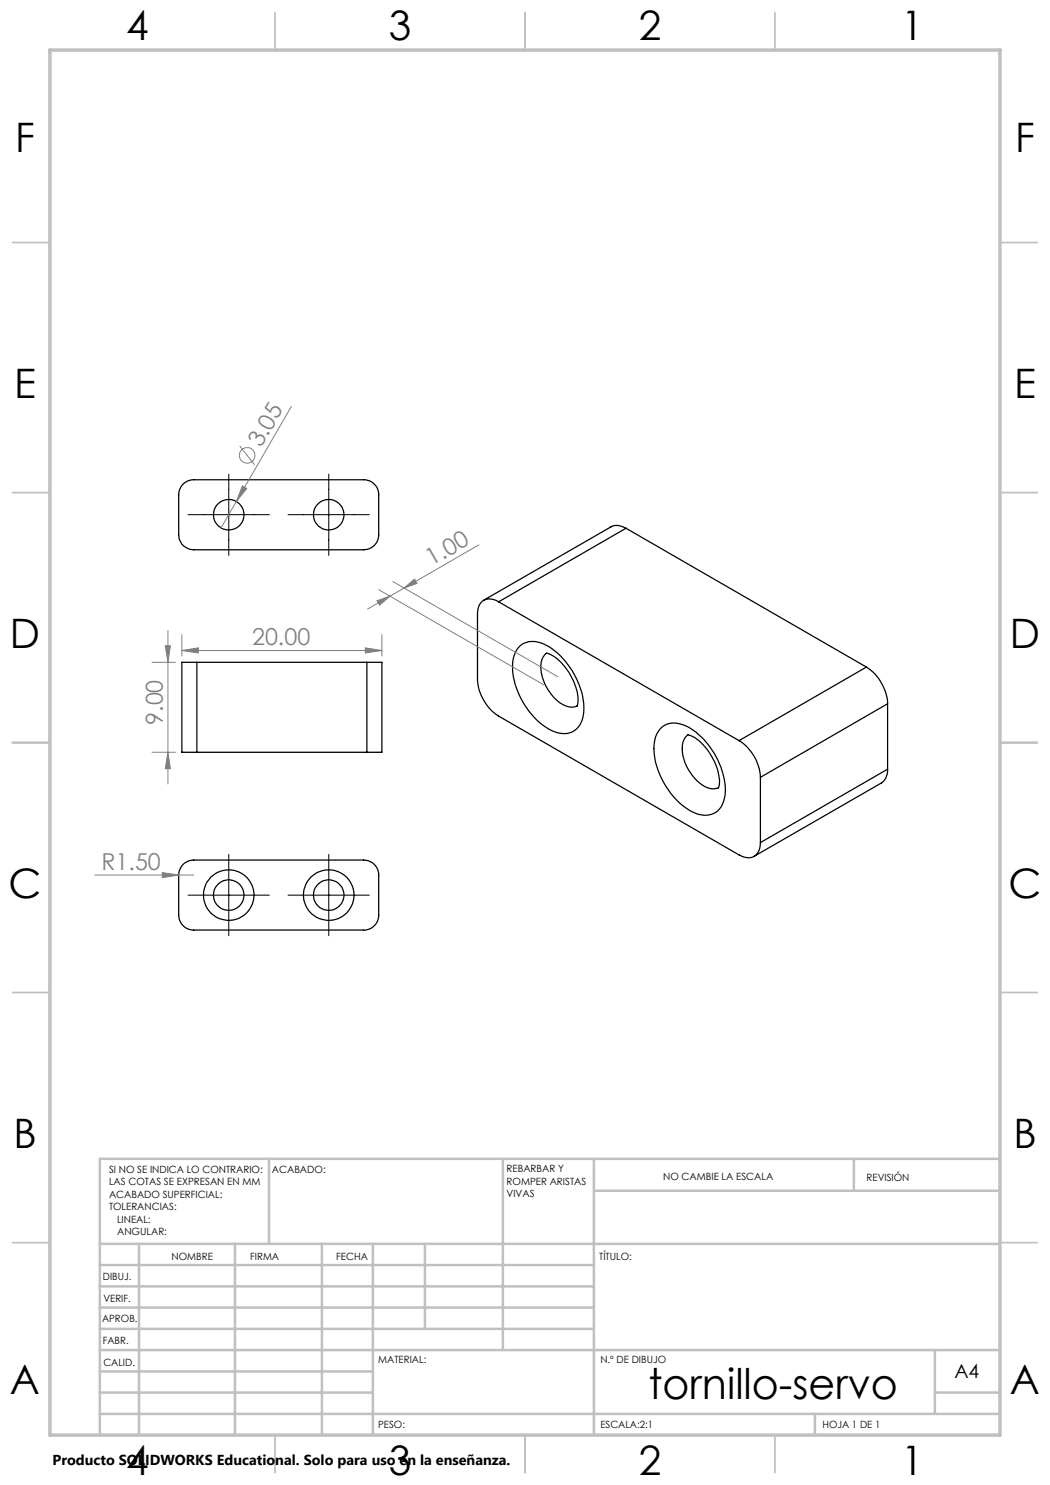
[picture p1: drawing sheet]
<svg xmlns="http://www.w3.org/2000/svg" width="210mm" height="297mm" viewBox="0 0 210 297" stroke-linecap="round" stroke-linejoin="round" font-family="sans-serif">
<g fill="none" stroke="#000" stroke-width=".25">
<path d="M36.7 96.7l.8-.5 .9-.2h34.3a3 3 0 0 1 3 3v8a3 3 0 0 1-3 3h-34a3 3 0 0 1-3-3v-8a3.2 3.2 0 0 1 1-2.3zM125.2 105.7a2.96 2.96 0 0 0-3-.3l-25.5 14.6M125.2 105.7l-25.5 14.7M125.2 105.7l48.1 27.7M39.4 132.5h-3v18h3M39.4 132.5v18M39.4 132.5h34M73.4 132.5h3v18h-3M73.4 132.5v18M99.7 120.4a2.51 2.51 0 0 0-2.7-.5 2.51 2.51 0 0 0-1.5 2.4v13.6a9.5 9.5 0 0 0 4.2 7.3l48.1 27.8a2.57 2.57 0 0 0 3.9-.7l.3-.8 .1-1M99.7 120.4l48.1 27.7M103.9 129.3a4.8 4.8 0 0 1 5.9 0 15.9 15.9 0 0 1 7 12.7 4.6 4.6 0 0 1-2.8 4.5 6.1 6.1 0 0 1-5.3-1.4 15.3 15.3 0 0 1-6.1-13l.4-1.6z"/>
<path d="M109.3 130.7a6.3 6.3 0 0 1 3.8 2.8 10.1 10.1 0 0 1 2.4 7.5l-.1 .2M109.3 130.6a3.7 3.7 0 0 0-1.1 3.8 9.4 9.4 0 0 0 5 6.8l1.3 .2 1-.2M173.3 133.4a9.4 9.4 0 0 1 4.2 7.4M173.3 133.4l-25.5 14.7M39.4 150.5h34M132.2 145.6a4.2 4.2 0 0 1 4.7-.5 15.3 15.3 0 0 1 8 11.1 6.6 6.6 0 0 1-1.4 6 4.6 4.6 0 0 1-5.4 0 15.5 15.5 0 0 1-7.3-13.1l.3-1.7 .5-1zM137.5 147a7.6 7.6 0 0 1 4.6 3.8 8.8 8.8 0 0 1 1.6 6.7v.1M137.6 147a3.3 3.3 0 0 0-1.1 3.2 9.4 9.4 0 0 0 5 7.3l1.3 .3 .9-.3M147.8 148.1a9.3 9.3 0 0 1 4.3 7.4M152.1 155.5v13M177.5 153.8a2.98 2.98 0 0 1-1.2 2.8l-25.5 14.7M177.5 140.8l-25.4 14.7"/>
<path d="M177.5 140.8v13M177.5 153.8l-25.4 14.7M36.5 173a3.3 3.3 0 0 1 2.2-1h34a3 3 0 0 1 3 3v8a3 3 0 0 1-3 3h-34a3 3 0 0 1-3-3v-8l.2-.9z"/>
<circle cx="45.7" cy="103" r="3.1"/>
<circle cx="65.7" cy="103" r="3.1"/>
<circle cx="45.7" cy="179" r="3.1"/>
<circle cx="45.8" cy="179" r="5"/>
<circle cx="65.7" cy="179" r="5.1"/>
<circle cx="65.7" cy="179" r="3.1"/>
</g>
<g fill="none" stroke="#808080" stroke-width=".2">
<path d="M47.9 89.2l3 3.8M48.5 97.2l.9 .5-2.1 2.6zM58.3 81.3l-14.1 24.3M75.7 117.9l33.1 19.1M78.6 116.3l33 19.1M80.8 117.6l2.1-1.8 .5 .9zM80.8 117.6l-7.3 4.2M95.8 109l-15 8.6M30.4 132.5h4.7M33.1 129.1h1l-.5 3.4zM33.6 126.1v30.7M36.4 130.1l3.3-.5v1z"/>
<path d="M36.4 126.9v4.3M36.4 130.1h40M73.1 129.6l3.3 .5-3.3 .5zM75.4 120.2l2.6-1-2.1 1.8zM76.4 126.9v4.3M30.4 150.5h4.7M33.6 150.5l.5 3.2h-1zM19 175h19.7M32.5 174.5l3.2 .5-3.2 .5z"/>
<circle cx="49.4" cy="91.1" r="1.55"/>
</g>
<path d="M45.8 94.8v16.3M65.8 94.8v16.3M37.6 102.9h16.3M57.6 102.9h16.3M37.6 179h16.3M45.8 170.9v16.2M57.6 179h16.3M65.8 170.9v16.2" fill="none" stroke="#000" stroke-width=".2"/>
<g fill="none" stroke="#c0c0c0" stroke-width=".35">
<path d="M55 2.5v7.5M105 2.5v7.5M155 2.5v7.5M2.5 48.5h7.5M200 48.5h7.5M2.5 98.5h7.5M200 98.5h7.5M2.5 148.5h7.5M200 148.5h7.5M2.5 198.5h7.5M200 198.5h7.5M2.5 248.5h7.5"/>
<path d="M200 248.5h7.5M55 287v7.5M105 287v7.5M155 287v7.5"/>
</g>
<g fill="none" stroke="#c0c0c0" stroke-width=".5">
<path d="M53.8 231.8v17M100.6 231.8v38.2M118.8 231.8v55.2M118.8 238.2h81.2M170.8 231.8v6.4M200 231.8h-180v55.2M20 248.8h180M20 257.3h98.8M20 253h98.8M27.8 248.8v38.2M47 248.8v38.2M64.4 248.8v38.2"/>
<path d="M74.6 248.8v38.2M85 248.8v17M20 265.8h98.8M20 261.5h98.8M20 278.5h54.6M20 274.3h54.6M20 270h180M187 278.5h13M187 270v12.8M20 282.8h180M163 282.8v4.2"/>
</g>
<path d="M10 10h190v277h-190z" fill="none" stroke="#c0c0c0" stroke-width=".7"/>
<g fill="#808080">
<path d="M32.5 174.5l3.2 .5-3.2 .5z"/>
<path d="M48.5 97.2l.9 .5-2.1 2.6z"/>
<path d="M73.1 129.6l3.3 .5-3.3 .5zM36.4 130.1l3.3-.5v1z"/>
<path d="M75.4 120.2l2.6-1-2.1 1.8zM80.8 117.6l2.1-1.8 .5 .9z"/>
<path d="M33.6 150.5l.5 3.2h-1zM33.1 129.1h1l-.5 3.4z"/>
</g>
<text font-size="8.5" x="129.7" y="279.7">tornillo-servo</text>
<g font-size="8.1">
<text x="25.2" y="8">4</text>
<text x="77.7" y="8">3</text>
<text x="127.7" y="8">2</text>
<text x="180.2" y="8">1</text>
<text x="3" y="30.4">F</text>
<text x="203" y="30.4">F</text>
<text x="2.8" y="79.6">E</text>
<text x="202.8" y="79.6">E</text>
<text x="2" y="129.6">D</text>
<text x="202" y="129.6">D</text>
<text x="1.7" y="179.6">C</text>
<text x="201.7" y="179.6">C</text>
<text x="2.7" y="229.6">B</text>
<text x="202.7" y="229.6">B</text>
<text x="2" y="278.9">A</text>
<text x="202" y="278.9">A</text>
<text x="25.2" y="295">4</text>
<text x="77.7" y="295">3</text>
<text x="127.7" y="295">2</text>
<text x="180.2" y="295">1</text>
</g>
<g font-size="4.7" fill="#808080">
<text x="52.2" y="89.7" transform="rotate(-60 52.2 89.7)">3.05</text>
<text x="86.3" y="113.2" transform="rotate(-30 86.3 113.2)">1.00</text>
<text x="50.4" y="129.1">20.00</text>
<text x="32.6" y="145" transform="rotate(-90 32.6 145)">9.00</text>
<text x="20.3" y="174.1">R1.50</text>
</g>
<text font-size="3.9" x="190.9" y="275.5">A4</text>
<text font-size="2.9" x="10.5" y="292.9">Producto SOLIDWORKS Educational. Solo para uso en la enseñanza.</text>
<g font-size="2">
<text x="21.8" y="234.6">SI NO SE INDICA LO CONTRARIO:</text>
<text x="21.8" y="237.1">LAS COTAS SE EXPRESAN EN MM</text>
<text x="21.8" y="239.6">ACABADO SUPERFICIAL:</text>
<text x="54.4" y="234.6">ACABADO:</text>
<text x="101.3" y="234.5">REBARBAR Y</text>
<text x="101.3" y="237">ROMPER ARISTAS</text>
<text x="101.3" y="239.5">VIVAS</text>
<text x="132.6" y="236">NO CAMBIE LA ESCALA</text>
<text x="173.3" y="236.2">REVISIÓN</text>
<text x="21.8" y="242.1">TOLERANCIAS:</text>
<text x="23.4" y="244.6">LINEAL:</text>
<text x="23.4" y="247.1">ANGULAR:</text>
<text x="34.3" y="252">NOMBRE</text>
<text x="50" y="251.9">FIRMA</text>
<text x="67.2" y="251.9">FECHA</text>
<text x="119.9" y="251.9">TÍTULO:</text>
<text x="20.6" y="256.1">DIBUJ.</text>
<text x="20.7" y="260.3">VERIF.</text>
<text x="20.4" y="264.4">APROB.</text>
<text x="20.5" y="268.8">FABR.</text>
<text x="20.7" y="273.1">CALID.</text>
<text x="75.6" y="272.5">MATERIAL:</text>
<text x="120.1" y="272.5">N.º DE DIBUJO</text>
<text x="75.6" y="285.5">PESO:</text>
<text x="120.1" y="285.6">ESCALA:2:1</text>
<text x="164.5" y="285.6">HOJA 1 DE 1</text>
</g>
</svg>
